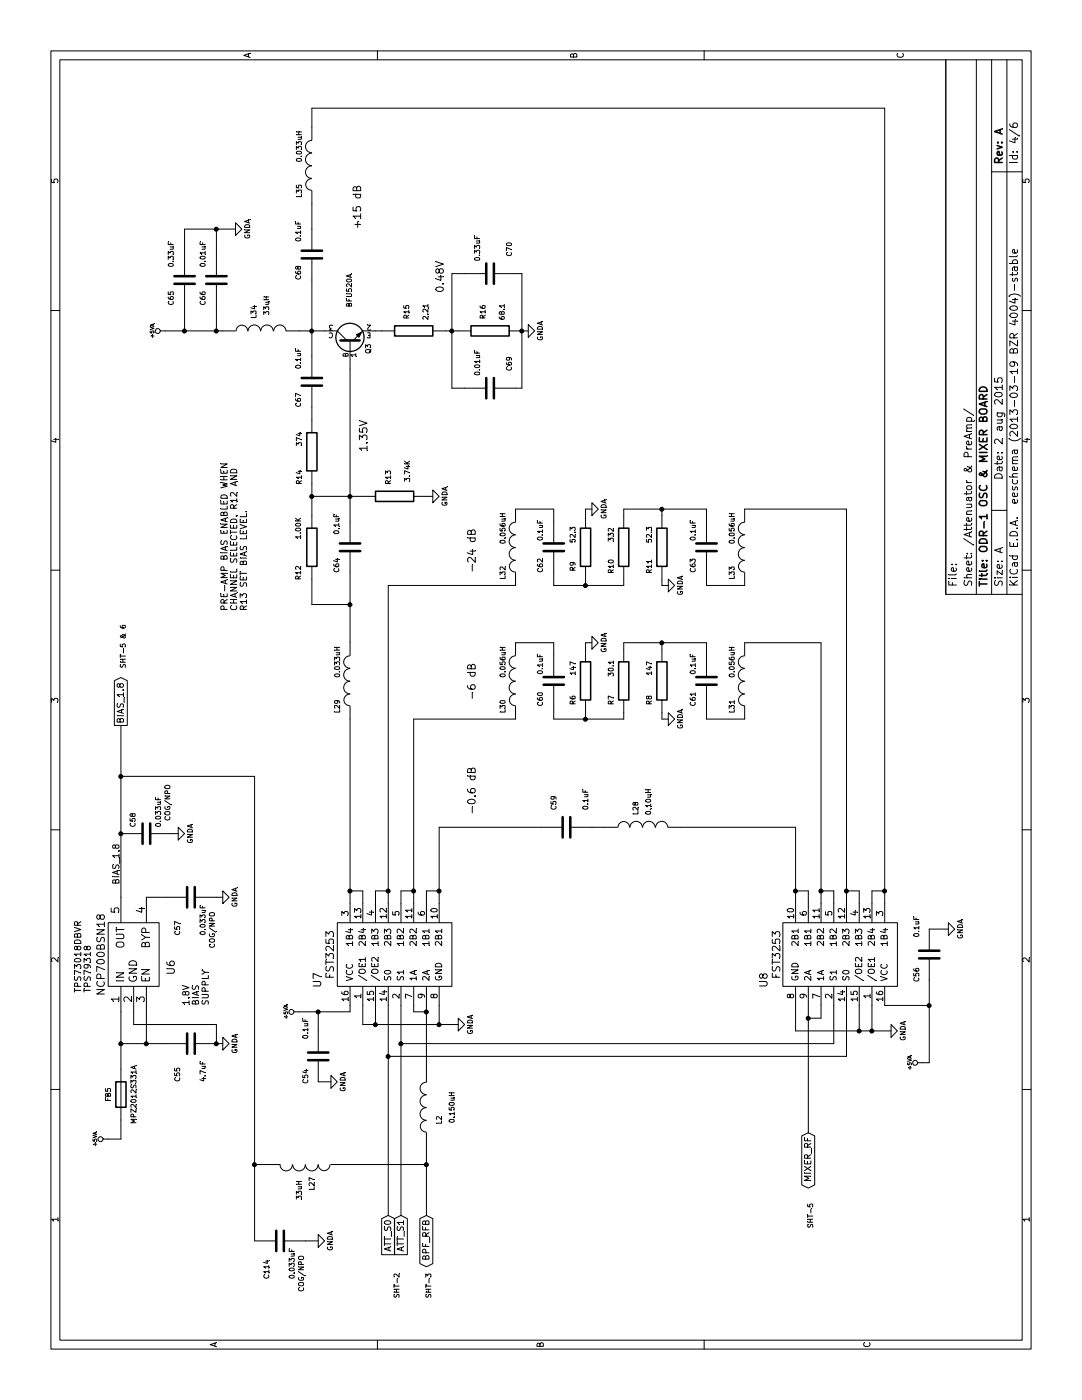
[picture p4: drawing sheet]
EESchema Schematic File Version 2  date 8/2/2015 7:43:02 AM
LIBS:power
LIBS:device
LIBS:transistors
LIBS:conn
LIBS:linear
LIBS:regul
LIBS:74xx
LIBS:cmos4000
LIBS:adc-dac
LIBS:memory
LIBS:xilinx
LIBS:microcontrollers
LIBS:dsp
LIBS:microchip
LIBS:analog_switches
LIBS:motorola
LIBS:texas
LIBS:intel
LIBS:audio
LIBS:interface
LIBS:digital-audio
LIBS:philips
LIBS:display
LIBS:cypress
LIBS:siliconi
LIBS:opto
LIBS:atmel
LIBS:contrib
LIBS:valves
LIBS:OSC_Mixer_Board-cache
EELAYER 27 0
EELAYER END
$Descr A 11000 8500
encoding utf-8
Sheet 4 6
Title "ODR-1 OSC & MIXER BOARD"
Date "2 aug 2015"
Rev "A"
Comp ""
Comment1 ""
Comment2 ""
Comment3 ""
Comment4 ""
$EndDescr
$Comp
L FST3253-1 U7
U 1 1
P 3500 3050
F 0 "U7" H 3300 3600 60  0000 C CNN
F 1 "FST3253" H 3500 3500 60  0000 C CNN
F 2 "~" H 3400 2900 60  0000 C CNN
F 3 "~" H 3400 2900 60  0000 C CNN
	1    3500 3050
	1    0    0    -1  
$EndComp
Text GLabel 1450 3350 0    50   BiDi ~ 0
BPF_RFB
$Comp
L +5VA #PWR051
U 1 1
P 3050 2350
F 0 "#PWR051" H 3050 2480 20  0001 C CNN
F 1 "+5VA" H 3050 2450 30  0000 C CNN
F 2 "~" H 3050 2350 60  0000 C CNN
F 3 "~" H 3050 2350 60  0000 C CNN
	1    3050 2350
	1    0    0    -1  
$EndComp
$Comp
L GNDA #PWR052
U 1 1
P 2950 3600
F 0 "#PWR052" H 2950 3600 40  0001 C CNN
F 1 "GNDA" H 2950 3500 40  0000 C CNN
F 2 "" H 2950 3600 60  0000 C CNN
F 3 "" H 2950 3600 60  0000 C CNN
	1    2950 3600
	1    0    0    -1  
$EndComp
$Comp
L C C54
U 1 1
P 2700 2500
F 0 "C54" V 2800 2600 40  0000 L CNN
F 1 "0.1uF" V 2800 2200 40  0000 L CNN
F 2 "~" H 2738 2350 30  0000 C CNN
F 3 "~" H 2700 2500 60  0000 C CNN
	1    2700 2500
	0    -1   -1   0   
$EndComp
$Comp
L GNDA #PWR053
U 1 1
P 2500 2600
F 0 "#PWR053" H 2500 2600 40  0001 C CNN
F 1 "GNDA" H 2500 2500 40  0000 C CNN
F 2 "" H 2500 2600 60  0000 C CNN
F 3 "" H 2500 2600 60  0000 C CNN
	1    2500 2600
	1    0    0    -1  
$EndComp
Wire Wire Line
	2500 2600 2500 2500
Wire Wire Line
	2900 2500 3050 2500
Wire Wire Line
	3050 2350 3050 2750
Wire Wire Line
	3050 2750 3100 2750
Connection ~ 3050 2500
Wire Wire Line
	3900 2850 4000 2850
Wire Wire Line
	4000 2850 4000 2750
Wire Wire Line
	3900 2750 5350 2750
Wire Wire Line
	3900 2950 4000 2950
Wire Wire Line
	4000 2950 4000 3050
Wire Wire Line
	3900 3150 4000 3150
Wire Wire Line
	4000 3150 4000 3250
Wire Wire Line
	3900 3350 4000 3350
Wire Wire Line
	4000 3350 4000 3450
Wire Wire Line
	3900 3450 4500 3450
Wire Wire Line
	3050 3250 3100 3250
Wire Wire Line
	3050 3350 3050 3250
Connection ~ 3050 3350
Wire Wire Line
	1450 3050 3100 3050
Wire Wire Line
	1450 3150 3100 3150
Text GLabel 1450 3050 0    50   Input ~ 0
ATT_S0
Text GLabel 1450 3150 0    50   Input ~ 0
ATT_S1
$Comp
L FST3253-1 U8
U 1 1
P 3500 6650
F 0 "U8" H 3300 6000 60  0000 C CNN
F 1 "FST3253" H 3500 6100 60  0000 C CNN
F 2 "~" H 3400 6500 60  0000 C CNN
F 3 "~" H 3400 6500 60  0000 C CNN
	1    3500 6650
	1    0    0    1   
$EndComp
Text GLabel 2100 6350 0    50   BiDi ~ 0
MIXER_RF
$Comp
L +5VA #PWR054
U 1 1
P 2650 7250
F 0 "#PWR054" H 2650 7380 20  0001 C CNN
F 1 "+5VA" H 2650 7350 30  0000 C CNN
F 2 "~" H 2650 7250 60  0000 C CNN
F 3 "~" H 2650 7250 60  0000 C CNN
	1    2650 7250
	1    0    0    -1  
$EndComp
$Comp
L C C56
U 1 1
P 3500 7300
F 0 "C56" V 3600 7400 40  0000 L CNN
F 1 "0.1uF" V 3600 7000 40  0000 L CNN
F 2 "~" H 3538 7150 30  0000 C CNN
F 3 "~" H 3500 7300 60  0000 C CNN
	1    3500 7300
	0    -1   -1   0   
$EndComp
$Comp
L GNDA #PWR055
U 1 1
P 3700 7450
F 0 "#PWR055" H 3700 7450 40  0001 C CNN
F 1 "GNDA" H 3700 7350 40  0000 C CNN
F 2 "" H 3700 7450 60  0000 C CNN
F 3 "" H 3700 7450 60  0000 C CNN
	1    3700 7450
	1    0    0    -1  
$EndComp
$Comp
L BFU520A Q3
U 1 1
P 8300 2750
F 0 "Q3" H 8300 2601 40  0000 R CNN
F 1 "BFU520A" H 8850 2750 40  0000 R CNN
F 2 "SOT-23" H 8100 2852 29  0001 C CNN
F 3 "~" H 8300 2750 60  0000 C CNN
	1    8300 2750
	1    0    0    -1  
$EndComp
$Comp
L R R14
U 1 1
P 7450 2450
F 0 "R14" V 7550 2650 40  0000 C CNN
F 1 "374" V 7550 2350 40  0000 C CNN
F 2 "~" V 7380 2450 30  0000 C CNN
F 3 "~" H 7450 2450 30  0000 C CNN
	1    7450 2450
	0    -1   -1   0   
$EndComp
$Comp
L INDUCTOR L34
U 1 1
P 8400 2050
F 0 "L34" H 8550 2100 40  0000 C CNN
F 1 "33uH" H 8600 2000 40  0000 C CNN
F 2 "~" H 8400 2050 60  0000 C CNN
F 3 "~" H 8400 2050 60  0000 C CNN
	1    8400 2050
	1    0    0    -1  
$EndComp
Text Notes 7450 2900 0    60   ~ 0
1.35V
$Comp
L +5VA #PWR056
U 1 1
P 8400 1300
F 0 "#PWR056" H 8400 1430 20  0001 C CNN
F 1 "+5VA" H 8400 1400 30  0000 C CNN
F 2 "~" H 8400 1300 60  0000 C CNN
F 3 "~" H 8400 1300 60  0000 C CNN
	1    8400 1300
	1    0    0    -1  
$EndComp
$Comp
L GNDA #PWR057
U 1 1
P 9200 1850
F 0 "#PWR057" H 9200 1850 40  0001 C CNN
F 1 "GNDA" H 9200 1750 40  0000 C CNN
F 2 "" H 9200 1850 60  0000 C CNN
F 3 "" H 9200 1850 60  0000 C CNN
	1    9200 1850
	1    0    0    -1  
$EndComp
$Comp
L C C67
U 1 1
P 8000 2450
F 0 "C67" V 7900 2250 40  0000 L CNN
F 1 "0.1uF" V 7900 2550 40  0000 L CNN
F 2 "~" H 8038 2300 30  0000 C CNN
F 3 "~" H 8000 2450 60  0000 C CNN
	1    8000 2450
	0    1    1    0   
$EndComp
$Comp
L INDUCTOR L29
U 1 1
P 5650 2750
F 0 "L29" V 5750 2950 40  0000 C CNN
F 1 "0.033uH" V 5750 2600 40  0000 C CNN
F 2 "~" H 5650 2750 60  0000 C CNN
F 3 "~" H 5650 2750 60  0000 C CNN
	1    5650 2750
	0    -1   -1   0   
$EndComp
$Comp
L R R15
U 1 1
P 8400 3250
F 0 "R15" H 8550 3300 40  0000 C CNN
F 1 "2.21" H 8550 3150 40  0000 C CNN
F 2 "~" V 8330 3250 30  0000 C CNN
F 3 "~" H 8400 3250 30  0000 C CNN
	1    8400 3250
	1    0    0    -1  
$EndComp
$Comp
L R R16
U 1 1
P 8400 3850
F 0 "R16" H 8550 3900 40  0000 C CNN
F 1 "68.1" H 8550 3750 40  0000 C CNN
F 2 "~" V 8330 3850 30  0000 C CNN
F 3 "~" H 8400 3850 30  0000 C CNN
	1    8400 3850
	1    0    0    -1  
$EndComp
$Comp
L C C70
U 1 1
P 8850 3850
F 0 "C70" H 8600 4000 40  0000 L CNN
F 1 "0.33uF" H 8550 3750 40  0000 L CNN
F 2 "~" H 8888 3700 30  0000 C CNN
F 3 "~" H 8850 3850 60  0000 C CNN
	1    8850 3850
	-1   0    0    1   
$EndComp
$Comp
L GNDA #PWR058
U 1 1
P 8400 4150
F 0 "#PWR058" H 8400 4150 40  0001 C CNN
F 1 "GNDA" H 8400 4050 40  0000 C CNN
F 2 "" H 8400 4150 60  0000 C CNN
F 3 "" H 8400 4150 60  0000 C CNN
	1    8400 4150
	1    0    0    -1  
$EndComp
$Comp
L C C69
U 1 1
P 7950 3850
F 0 "C69" H 7700 4000 40  0000 L CNN
F 1 "0.01uF" H 7650 3750 40  0000 L CNN
F 2 "~" H 7988 3700 30  0000 C CNN
F 3 "~" H 7950 3850 60  0000 C CNN
	1    7950 3850
	-1   0    0    1   
$EndComp
$Comp
L INDUCTOR L27
U 1 1
P 1850 2400
F 0 "L27" H 2000 2450 40  0000 C CNN
F 1 "33uH" H 2050 2350 40  0000 C CNN
F 2 "~" H 1850 2400 60  0000 C CNN
F 3 "~" H 1850 2400 60  0000 C CNN
	1    1850 2400
	-1   0    0    1   
$EndComp
Wire Wire Line
	8400 2350 8400 2550
Wire Wire Line
	8200 2450 8800 2450
Wire Wire Line
	7800 2450 7700 2450
Wire Wire Line
	6900 2750 8100 2750
Wire Wire Line
	8400 2950 8400 3000
Wire Wire Line
	8400 3500 8400 3600
Wire Wire Line
	7950 3550 8850 3550
Wire Wire Line
	7950 3550 7950 3650
Connection ~ 8400 3550
Wire Wire Line
	8850 3550 8850 3650
Wire Wire Line
	8400 4100 8400 4150
Wire Wire Line
	7950 4100 8850 4100
Wire Wire Line
	8850 4100 8850 4050
Wire Wire Line
	7950 4100 7950 4050
Connection ~ 8400 4100
$Comp
L R R13
U 1 1
P 7100 3100
F 0 "R13" H 6950 3050 40  0000 C CNN
F 1 "3.74K" H 6900 3200 40  0000 C CNN
F 2 "~" V 7030 3100 30  0000 C CNN
F 3 "~" H 7100 3100 30  0000 C CNN
	1    7100 3100
	-1   0    0    1   
$EndComp
Wire Wire Line
	7100 2450 7100 2850
$Comp
L C C64
U 1 1
P 6700 2750
F 0 "C64" V 6600 2550 40  0000 L CNN
F 1 "0.1uF" V 6600 2850 40  0000 L CNN
F 2 "~" H 6738 2600 30  0000 C CNN
F 3 "~" H 6700 2750 60  0000 C CNN
	1    6700 2750
	0    1    1    0   
$EndComp
Connection ~ 7100 2750
Wire Wire Line
	5950 2750 6500 2750
$Comp
L C C68
U 1 1
P 9000 2450
F 0 "C68" V 8900 2250 40  0000 L CNN
F 1 "0.1uF" V 8900 2550 40  0000 L CNN
F 2 "~" H 9038 2300 30  0000 C CNN
F 3 "~" H 9000 2450 60  0000 C CNN
	1    9000 2450
	0    1    1    0   
$EndComp
$Comp
L INDUCTOR L35
U 1 1
P 9700 2450
F 0 "L35" V 9800 2650 40  0000 C CNN
F 1 "0.033uH" V 9800 2300 40  0000 C CNN
F 2 "~" H 9700 2450 60  0000 C CNN
F 3 "~" H 9700 2450 60  0000 C CNN
	1    9700 2450
	0    -1   -1   0   
$EndComp
Connection ~ 8400 2450
Wire Wire Line
	9200 2450 9400 2450
Connection ~ 4000 2750
Wire Wire Line
	3700 7300 3700 7450
$Comp
L GNDA #PWR059
U 1 1
P 2900 7000
F 0 "#PWR059" H 2900 7000 40  0001 C CNN
F 1 "GNDA" H 2900 6900 40  0000 C CNN
F 2 "" H 2900 7000 60  0000 C CNN
F 3 "" H 2900 7000 60  0000 C CNN
	1    2900 7000
	1    0    0    -1  
$EndComp
Wire Wire Line
	3100 6550 2800 6550
Wire Wire Line
	2800 6550 2800 3150
Connection ~ 2800 3150
Wire Wire Line
	3100 6650 2700 6650
Wire Wire Line
	2700 6650 2700 3050
Connection ~ 2700 3050
Wire Wire Line
	3900 6250 4500 6250
Wire Wire Line
	4000 6250 4000 6350
Wire Wire Line
	4000 6350 3900 6350
Wire Wire Line
	4000 6450 4000 6550
Wire Wire Line
	4000 6550 3900 6550
Wire Wire Line
	3900 6650 7000 6650
Wire Wire Line
	4000 6650 4000 6750
Wire Wire Line
	4000 6750 3900 6750
Wire Wire Line
	3900 6850 4000 6850
Wire Wire Line
	4000 6850 4000 6950
Wire Wire Line
	3900 6950 10150 6950
Text Notes 8700 3500 0    60   ~ 0
0.48V
Wire Wire Line
	10150 6950 10150 2450
Wire Wire Line
	10150 2450 10000 2450
Connection ~ 4000 6950
Text Notes 9200 2850 0    60   ~ 0
+15 dB
Connection ~ 4000 3450
Connection ~ 4000 6250
$Comp
L C C60
U 1 1
P 5650 4350
F 0 "C60" V 5550 4150 40  0000 L CNN
F 1 "0.1uF" V 5550 4400 40  0000 L CNN
F 2 "~" H 5688 4200 30  0000 C CNN
F 3 "~" H 5650 4350 60  0000 C CNN
	1    5650 4350
	0    1    1    0   
$EndComp
$Comp
L R R6
U 1 1
P 5650 4600
F 0 "R6" V 5750 4750 40  0000 C CNN
F 1 "147" V 5750 4500 40  0000 C CNN
F 2 "~" V 5580 4600 30  0000 C CNN
F 3 "~" H 5650 4600 30  0000 C CNN
	1    5650 4600
	0    -1   -1   0   
$EndComp
$Comp
L R R8
U 1 1
P 5650 5200
F 0 "R8" V 5750 5350 40  0000 C CNN
F 1 "147" V 5750 5100 40  0000 C CNN
F 2 "~" V 5580 5200 30  0000 C CNN
F 3 "~" H 5650 5200 30  0000 C CNN
	1    5650 5200
	0    -1   -1   0   
$EndComp
$Comp
L C C61
U 1 1
P 5650 5550
F 0 "C61" V 5550 5350 40  0000 L CNN
F 1 "0.1uF" V 5550 5600 40  0000 L CNN
F 2 "~" H 5688 5400 30  0000 C CNN
F 3 "~" H 5650 5550 60  0000 C CNN
	1    5650 5550
	0    1    1    0   
$EndComp
$Comp
L GNDA #PWR060
U 1 1
P 5950 4650
F 0 "#PWR060" H 5950 4650 40  0001 C CNN
F 1 "GNDA" H 5950 4550 40  0000 C CNN
F 2 "" H 5950 4650 60  0000 C CNN
F 3 "" H 5950 4650 60  0000 C CNN
	1    5950 4650
	1    0    0    -1  
$EndComp
Connection ~ 4000 3250
Connection ~ 4000 3050
Connection ~ 4000 6450
Connection ~ 4000 6650
Text Notes 4600 3750 0    60   ~ 0
-0.6 dB
Text Notes 5500 3750 0    60   ~ 0
-6 dB
Text Notes 6500 3750 0    60   ~ 0
-24 dB
$Comp
L INDUCTOR L28
U 1 1
P 4500 5050
F 0 "L28" H 4650 5100 40  0000 C CNN
F 1 "0.10uH" H 4700 5000 40  0000 C CNN
F 2 "~" H 4500 5050 60  0000 C CNN
F 3 "~" H 4500 5050 60  0000 C CNN
	1    4500 5050
	1    0    0    -1  
$EndComp
$Comp
L INDUCTOR L30
U 1 1
P 5650 4050
F 0 "L30" V 5750 4250 40  0000 C CNN
F 1 "0.056uH" V 5750 3900 40  0000 C CNN
F 2 "~" H 5650 4050 60  0000 C CNN
F 3 "~" H 5650 4050 60  0000 C CNN
	1    5650 4050
	0    -1   -1   0   
$EndComp
$Comp
L INDUCTOR L31
U 1 1
P 5650 5850
F 0 "L31" V 5750 6050 40  0000 C CNN
F 1 "0.056uH" V 5750 5700 40  0000 C CNN
F 2 "~" H 5650 5850 60  0000 C CNN
F 3 "~" H 5650 5850 60  0000 C CNN
	1    5650 5850
	0    -1   -1   0   
$EndComp
$Comp
L C C59
U 1 1
P 4500 4450
F 0 "C59" H 4250 4350 40  0000 L CNN
F 1 "0.1uF" H 4200 4600 40  0000 L CNN
F 2 "~" H 4538 4300 30  0000 C CNN
F 3 "~" H 4500 4450 60  0000 C CNN
	1    4500 4450
	-1   0    0    1   
$EndComp
Wire Wire Line
	4500 3450 4500 4250
Wire Wire Line
	4500 4650 4500 4750
Wire Wire Line
	4500 6250 4500 5350
$Comp
L C C65
U 1 1
P 8800 1450
F 0 "C65" V 8700 1250 40  0000 L CNN
F 1 "0.33uF" V 8700 1550 40  0000 L CNN
F 2 "~" H 8838 1300 30  0000 C CNN
F 3 "~" H 8800 1450 60  0000 C CNN
	1    8800 1450
	0    1    1    0   
$EndComp
$Comp
L C C66
U 1 1
P 8800 1700
F 0 "C66" V 8700 1500 40  0000 L CNN
F 1 "0.01uF" V 8700 1800 40  0000 L CNN
F 2 "~" H 8838 1550 30  0000 C CNN
F 3 "~" H 8800 1700 60  0000 C CNN
	1    8800 1700
	0    1    1    0   
$EndComp
Wire Wire Line
	8400 1700 8600 1700
Wire Wire Line
	8400 1300 8400 1750
Wire Wire Line
	8600 1450 8400 1450
Connection ~ 8400 1700
Connection ~ 8400 1450
Wire Wire Line
	9000 1700 9200 1700
Wire Wire Line
	9200 1450 9200 1850
Wire Wire Line
	9000 1450 9200 1450
Connection ~ 9200 1700
Wire Wire Line
	3900 3250 5350 3250
Wire Wire Line
	3900 6450 5950 6450
Wire Wire Line
	5350 3250 5350 4050
Wire Wire Line
	5950 4050 5950 4350
$Comp
L R R7
U 1 1
P 5650 4900
F 0 "R7" V 5750 5050 40  0000 C CNN
F 1 "30.1" V 5750 4800 40  0000 C CNN
F 2 "~" V 5580 4900 30  0000 C CNN
F 3 "~" H 5650 4900 30  0000 C CNN
	1    5650 4900
	0    -1   -1   0   
$EndComp
$Comp
L GNDA #PWR061
U 1 1
P 5350 5250
F 0 "#PWR061" H 5350 5250 40  0001 C CNN
F 1 "GNDA" H 5350 5150 40  0000 C CNN
F 2 "" H 5350 5250 60  0000 C CNN
F 3 "" H 5350 5250 60  0000 C CNN
	1    5350 5250
	1    0    0    -1  
$EndComp
Wire Wire Line
	5350 4350 5350 4900
Wire Wire Line
	5350 4600 5400 4600
Wire Wire Line
	5900 4600 5950 4600
Wire Wire Line
	5950 4600 5950 4650
Wire Wire Line
	5350 4900 5400 4900
Connection ~ 5350 4600
Wire Wire Line
	5900 4900 5950 4900
Wire Wire Line
	5950 4900 5950 5550
Wire Wire Line
	5950 5200 5900 5200
Connection ~ 5950 5200
Wire Wire Line
	5350 5550 5350 5850
Wire Wire Line
	5400 5200 5350 5200
Wire Wire Line
	5350 5200 5350 5250
Wire Wire Line
	5950 6450 5950 5850
$Comp
L C C62
U 1 1
P 6700 4350
F 0 "C62" V 6600 4150 40  0000 L CNN
F 1 "0.1uF" V 6600 4400 40  0000 L CNN
F 2 "~" H 6738 4200 30  0000 C CNN
F 3 "~" H 6700 4350 60  0000 C CNN
	1    6700 4350
	0    1    1    0   
$EndComp
$Comp
L R R9
U 1 1
P 6700 4600
F 0 "R9" V 6800 4750 40  0000 C CNN
F 1 "52.3" V 6800 4500 40  0000 C CNN
F 2 "~" V 6630 4600 30  0000 C CNN
F 3 "~" H 6700 4600 30  0000 C CNN
	1    6700 4600
	0    -1   -1   0   
$EndComp
$Comp
L R R11
U 1 1
P 6700 5200
F 0 "R11" V 6800 5350 40  0000 C CNN
F 1 "52.3" V 6800 5100 40  0000 C CNN
F 2 "~" V 6630 5200 30  0000 C CNN
F 3 "~" H 6700 5200 30  0000 C CNN
	1    6700 5200
	0    -1   -1   0   
$EndComp
$Comp
L C C63
U 1 1
P 6700 5550
F 0 "C63" V 6600 5350 40  0000 L CNN
F 1 "0.1uF" V 6600 5600 40  0000 L CNN
F 2 "~" H 6738 5400 30  0000 C CNN
F 3 "~" H 6700 5550 60  0000 C CNN
	1    6700 5550
	0    1    1    0   
$EndComp
$Comp
L GNDA #PWR062
U 1 1
P 7000 4650
F 0 "#PWR062" H 7000 4650 40  0001 C CNN
F 1 "GNDA" H 7000 4550 40  0000 C CNN
F 2 "" H 7000 4650 60  0000 C CNN
F 3 "" H 7000 4650 60  0000 C CNN
	1    7000 4650
	1    0    0    -1  
$EndComp
$Comp
L INDUCTOR L32
U 1 1
P 6700 4050
F 0 "L32" V 6800 4250 40  0000 C CNN
F 1 "0.056uH" V 6800 3900 40  0000 C CNN
F 2 "~" H 6700 4050 60  0000 C CNN
F 3 "~" H 6700 4050 60  0000 C CNN
	1    6700 4050
	0    -1   -1   0   
$EndComp
$Comp
L INDUCTOR L33
U 1 1
P 6700 5850
F 0 "L33" V 6800 6050 40  0000 C CNN
F 1 "0.056uH" V 6800 5700 40  0000 C CNN
F 2 "~" H 6700 5850 60  0000 C CNN
F 3 "~" H 6700 5850 60  0000 C CNN
	1    6700 5850
	0    -1   -1   0   
$EndComp
Wire Wire Line
	6400 3050 6400 4050
Wire Wire Line
	7000 4050 7000 4350
$Comp
L R R10
U 1 1
P 6700 4900
F 0 "R10" V 6800 5050 40  0000 C CNN
F 1 "332" V 6800 4800 40  0000 C CNN
F 2 "~" V 6630 4900 30  0000 C CNN
F 3 "~" H 6700 4900 30  0000 C CNN
	1    6700 4900
	0    -1   -1   0   
$EndComp
$Comp
L GNDA #PWR063
U 1 1
P 6400 5250
F 0 "#PWR063" H 6400 5250 40  0001 C CNN
F 1 "GNDA" H 6400 5150 40  0000 C CNN
F 2 "" H 6400 5250 60  0000 C CNN
F 3 "" H 6400 5250 60  0000 C CNN
	1    6400 5250
	1    0    0    -1  
$EndComp
Wire Wire Line
	6400 4350 6400 4900
Wire Wire Line
	6400 4600 6450 4600
Wire Wire Line
	6950 4600 7000 4600
Wire Wire Line
	7000 4600 7000 4650
Wire Wire Line
	6400 4900 6450 4900
Connection ~ 6400 4600
Wire Wire Line
	6950 4900 7000 4900
Wire Wire Line
	7000 4900 7000 5550
Wire Wire Line
	7000 5200 6950 5200
Connection ~ 7000 5200
Wire Wire Line
	6400 5550 6400 5850
Wire Wire Line
	6450 5200 6400 5200
Wire Wire Line
	6400 5200 6400 5250
Wire Wire Line
	7000 6650 7000 5850
Wire Wire Line
	3900 3050 6400 3050
Wire Wire Line
	7000 4350 6900 4350
Wire Wire Line
	6500 4350 6400 4350
Wire Wire Line
	7000 5550 6900 5550
Wire Wire Line
	6500 5550 6400 5550
Wire Wire Line
	5950 5550 5850 5550
Wire Wire Line
	5450 5550 5350 5550
Wire Wire Line
	5450 4350 5350 4350
Wire Wire Line
	5950 4350 5850 4350
Wire Wire Line
	6950 2450 7200 2450
Connection ~ 7100 2450
Text Notes 6200 1800 0    50   ~ 0
PRE-AMP BIAS ENABLED WHEN\nCHANNEL SELECTED. R12 AND\nR13 SET BIAS LEVEL.
$Comp
L R R12
U 1 1
P 6700 2450
F 0 "R12" V 6600 2250 40  0000 C CNN
F 1 "1.00K" V 6600 2600 40  0000 C CNN
F 2 "~" V 6630 2450 30  0000 C CNN
F 3 "~" H 6700 2450 30  0000 C CNN
	1    6700 2450
	0    1    1    0   
$EndComp
$Comp
L GNDA #PWR064
U 1 1
P 7100 3400
F 0 "#PWR064" H 7100 3400 40  0001 C CNN
F 1 "GNDA" H 7100 3300 40  0000 C CNN
F 2 "" H 7100 3400 60  0000 C CNN
F 3 "" H 7100 3400 60  0000 C CNN
	1    7100 3400
	1    0    0    -1  
$EndComp
Wire Wire Line
	7100 3400 7100 3350
Wire Wire Line
	6450 2450 6250 2450
Wire Wire Line
	6250 2450 6250 2750
Connection ~ 6250 2750
$Comp
L BEAD FB5
U 1 1
P 2400 950
F 0 "FB5" V 2500 950 40  0000 C CNN
F 1 "MPZ2012S331A" V 2300 950 40  0000 C CNN
F 2 "~" V 2330 1000 30  0000 C CNN
F 3 "~" H 2400 1000 30  0000 C CNN
	1    2400 950 
	0    -1   -1   0   
$EndComp
Text Notes 3100 1500 0    50   ~ 0
1.8V\nBIAS\nSUPPLY
$Comp
L NCP700B U6
U 1 1
P 3500 1050
F 0 "U6" H 3400 750 60  0000 C CNN
F 1 "NCP700BSN18" H 3500 1300 60  0000 C CNN
F 2 "~" H 3500 1050 60  0000 C CNN
F 3 "~" H 3500 1050 60  0000 C CNN
	1    3500 1050
	1    0    0    -1  
$EndComp
Text Notes 3200 650  0    50   ~ 0
TPS73018DBVR\nTPS79318
$Comp
L C C55
U 1 1
P 2800 1500
F 0 "C55" H 2500 1600 40  0000 L CNN
F 1 "4.7uF" H 2500 1400 40  0000 L CNN
F 2 "~" H 2838 1350 30  0000 C CNN
F 3 "~" H 2800 1500 60  0000 C CNN
	1    2800 1500
	1    0    0    -1  
$EndComp
$Comp
L GNDA #PWR065
U 1 1
P 2800 1750
F 0 "#PWR065" H 2800 1750 40  0001 C CNN
F 1 "GNDA" H 2800 1650 40  0000 C CNN
F 2 "" H 2800 1750 60  0000 C CNN
F 3 "" H 2800 1750 60  0000 C CNN
	1    2800 1750
	1    0    0    -1  
$EndComp
$Comp
L +5VA #PWR066
U 1 1
P 2050 850
F 0 "#PWR066" H 2050 980 20  0001 C CNN
F 1 "+5VA" H 2050 950 30  0000 C CNN
F 2 "~" H 2050 850 60  0000 C CNN
F 3 "~" H 2050 850 60  0000 C CNN
	1    2050 850 
	1    0    0    -1  
$EndComp
Wire Wire Line
	2600 950  3050 950 
Wire Wire Line
	3050 1150 2800 1150
Wire Wire Line
	2800 950  2800 1300
Connection ~ 2800 950 
Connection ~ 2800 1150
Wire Wire Line
	2800 1700 2800 1750
Wire Wire Line
	3050 1050 2950 1050
Wire Wire Line
	2950 1050 2950 1700
Wire Wire Line
	2950 1700 2800 1700
$Comp
L C C57
U 1 1
P 3950 1500
F 0 "C57" H 3650 1600 40  0000 L CNN
F 1 "0.033uF" H 3650 1400 40  0000 L CNN
F 2 "~" H 3988 1350 30  0000 C CNN
F 3 "~" H 3950 1500 60  0000 C CNN
	1    3950 1500
	1    0    0    -1  
$EndComp
$Comp
L GNDA #PWR067
U 1 1
P 3950 1750
F 0 "#PWR067" H 3950 1750 40  0001 C CNN
F 1 "GNDA" H 3950 1650 40  0000 C CNN
F 2 "" H 3950 1750 60  0000 C CNN
F 3 "" H 3950 1750 60  0000 C CNN
	1    3950 1750
	1    0    0    -1  
$EndComp
Wire Wire Line
	3950 1300 3950 1150
Wire Wire Line
	3950 1700 3950 1750
$Comp
L C C58
U 1 1
P 4450 1150
F 0 "C58" H 4500 1250 40  0000 L CNN
F 1 "0.033uF" H 4500 1050 40  0000 L CNN
F 2 "~" H 4488 1000 30  0000 C CNN
F 3 "~" H 4450 1150 60  0000 C CNN
	1    4450 1150
	1    0    0    -1  
$EndComp
$Comp
L GNDA #PWR068
U 1 1
P 4450 1400
F 0 "#PWR068" H 4450 1400 40  0001 C CNN
F 1 "GNDA" H 4450 1300 40  0000 C CNN
F 2 "" H 4450 1400 60  0000 C CNN
F 3 "" H 4450 1400 60  0000 C CNN
	1    4450 1400
	1    0    0    -1  
$EndComp
Wire Wire Line
	4450 1400 4450 1350
Text Label 4050 950  0    50   ~ 0
BIAS_1.8
Wire Wire Line
	2050 850  2050 950 
Wire Wire Line
	2050 950  2200 950 
Connection ~ 4450 950 
Wire Wire Line
	1850 2100 1850 2000
Wire Wire Line
	1250 2000 4900 2000
Wire Wire Line
	4900 2000 4900 950 
Wire Wire Line
	3950 950  5300 950 
Text GLabel 5300 950  2    50   Output ~ 0
BIAS_1.8
Connection ~ 4900 950 
Text Notes 1350 6400 0    40   ~ 0
SHT-5
Text Notes 800  3400 0    40   ~ 0
SHT-3
Text Notes 800  3150 0    40   ~ 0
SHT-2
Text Notes 5750 1000 0    40   ~ 0
SHT-5 & 6
Wire Wire Line
	2900 6250 2900 7000
Wire Wire Line
	2900 6250 3100 6250
Wire Wire Line
	3100 6750 2900 6750
Connection ~ 2900 6750
Wire Wire Line
	3100 6850 2900 6850
Connection ~ 2900 6850
Wire Wire Line
	2100 6350 3100 6350
Wire Wire Line
	3000 6350 3000 6450
Wire Wire Line
	3000 6450 3100 6450
Connection ~ 3000 6350
Wire Wire Line
	2950 2850 2950 3600
Wire Wire Line
	2950 2850 3100 2850
Wire Wire Line
	3100 2950 2950 2950
Connection ~ 2950 2950
Wire Wire Line
	3100 3450 2950 3450
Connection ~ 2950 3450
Wire Wire Line
	2650 7250 2650 7300
Wire Wire Line
	2650 7300 3300 7300
Wire Wire Line
	3100 6950 3100 7300
Connection ~ 3100 7300
$Comp
L C C114
U 1 1
P 1250 2200
F 0 "C114" H 950 2300 40  0000 L CNN
F 1 "0.033uF" H 950 2100 40  0000 L CNN
F 2 "~" H 1288 2050 30  0000 C CNN
F 3 "~" H 1250 2200 60  0000 C CNN
	1    1250 2200
	1    0    0    -1  
$EndComp
$Comp
L GNDA #PWR069
U 1 1
P 1250 2500
F 0 "#PWR069" H 1250 2500 40  0001 C CNN
F 1 "GNDA" H 1250 2400 40  0000 C CNN
F 2 "" H 1250 2500 60  0000 C CNN
F 3 "" H 1250 2500 60  0000 C CNN
	1    1250 2500
	1    0    0    -1  
$EndComp
Wire Wire Line
	1250 2500 1250 2400
Connection ~ 1850 2000
$Comp
L INDUCTOR L2
U 1 1
P 2300 3350
F 0 "L2" V 2200 3450 40  0000 C CNN
F 1 "0.150uH" V 2100 3350 40  0000 C CNN
F 2 "~" H 2300 3350 60  0000 C CNN
F 3 "~" H 2300 3350 60  0000 C CNN
	1    2300 3350
	0    -1   -1   0   
$EndComp
Wire Wire Line
	3100 3350 2600 3350
Wire Wire Line
	2000 3350 1450 3350
Wire Wire Line
	1850 2700 1850 3350
Connection ~ 1850 3350
Text Notes 3550 1700 0    40   ~ 0
COG/NPO
Text Notes 850  2400 0    40   ~ 0
COG/NPO
Text Notes 4550 1350 0    40   ~ 0
COG/NPO
Connection ~ 2800 1700
$EndSCHEMATC
